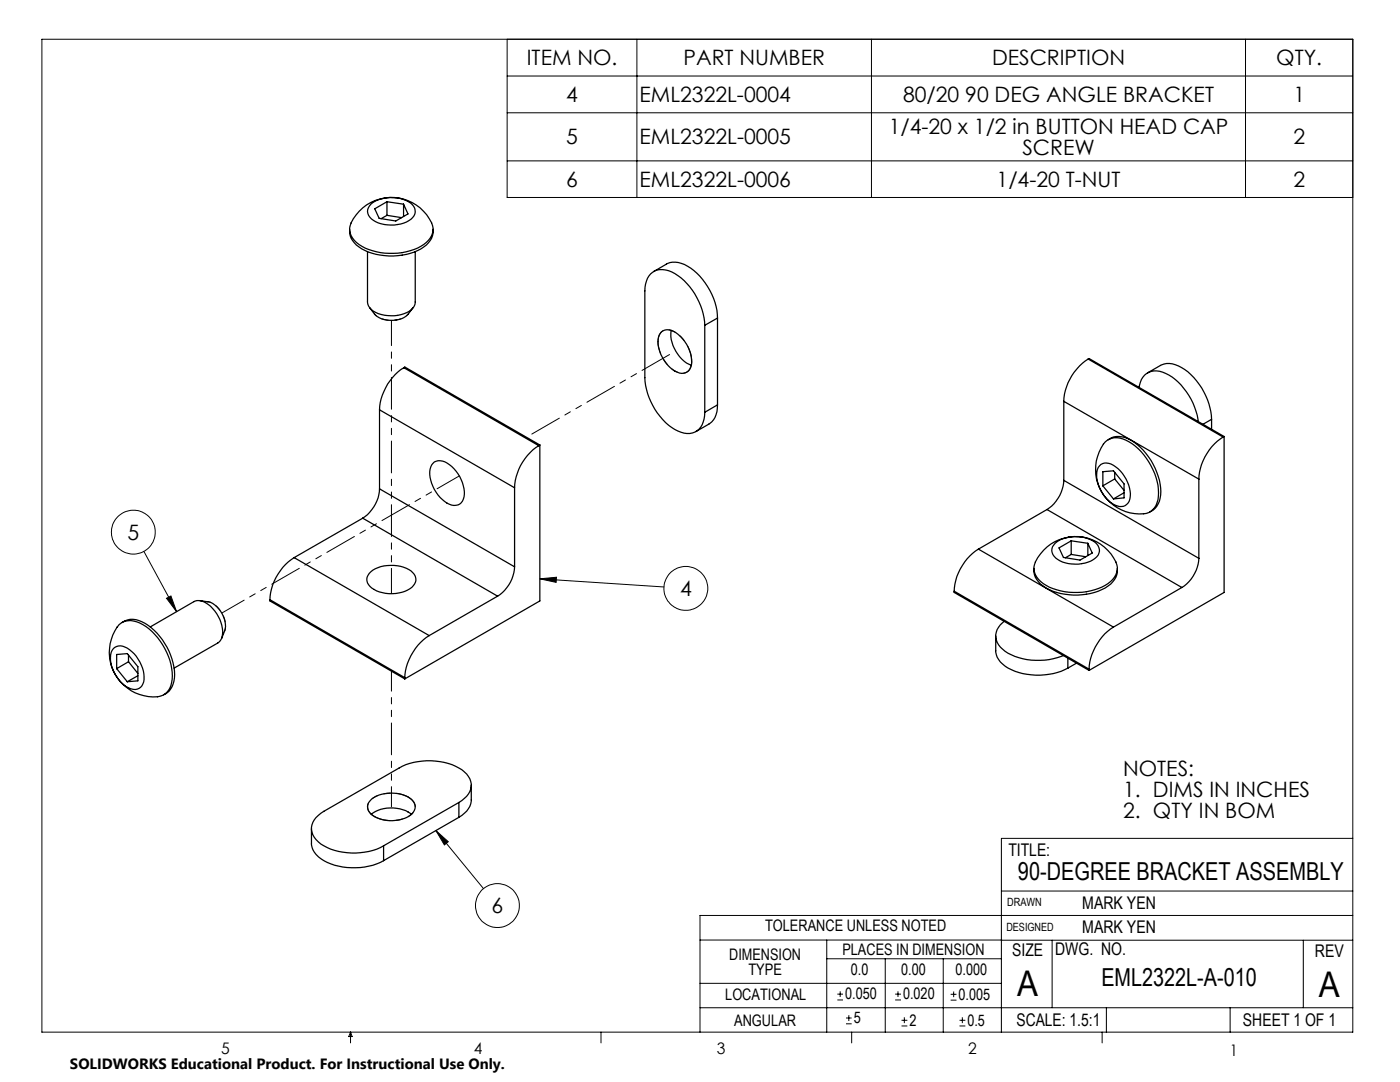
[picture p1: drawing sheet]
<svg xmlns="http://www.w3.org/2000/svg" width="279mm" height="216mm" viewBox="0 0 279 216" stroke-linecap="round" stroke-linejoin="round" font-family="sans-serif">
<g fill="none" stroke="#000" stroke-width=".2">
<path d="M8.4 7.8h261.6v198.2h-261.6zM101.2 7.8v31.6h168.8M101.2 15.2h168.8M127.1 7.8v31.6M173.9 7.8v31.6M248.6 7.8v31.6M101.2 22.5h168.8M101.2 32.1h168.8M28.7 110l6.5 12.1M33.2 119.4l.9-.5 1.1 3.2zM107.7 115.5l3.4-.3-.1 1zM107.7 115.5l24.8 1.6"/>
<path d="M87 165.7l2.5 2.3-.8 .6zM87 165.7l9.5 11.6M199.8 177.8h70.2M270 167.3h-70.2v38.7M139.7 187.6h60.2M139.7 196.2h60.1M165 187.6v18.4M165 191.3h34.8M167.1 199.5h1.1M167.1 198.4h1.1M167.7 197.8v1.1M176.7 191.3v14.7"/>
<path d="M178.6 199.5h1.2M178.6 198.4h1.2M179.2 197.8v1.1M188.2 191.3v14.7M189.7 199.6h1.2M189.7 198.4h1.2M190.3 197.8v1.2M199.8 187.6h70.2M210 187.6v13.5M260.1 187.6v13.5M270 182.7h-130.3v23.3M70 206v2.1"/>
<path d="M70 206l.3 .8h-.7zM119.9 206v2.1M139.7 201.1h130.3M168.8 204.3h1.2M168.8 203.1h1.2M169.4 202.6v1.1M170 206v2.1M179.9 204.7h1.2M179.9 203.6h1.2M180.5 203v1.2M191.5 204.7h1.2M191.5 203.6h1.2"/>
<path d="M192.1 203v1.2M220 206v2.1M220.8 201.1v4.9M245.5 201.1v4.9"/>
<circle cx="26.6" cy="106.2" r="4.4"/>
<circle cx="136.9" cy="117.4" r="4.4"/>
<circle cx="99.3" cy="180.7" r="4.4"/>
</g>
<path d="M33.2 119.4l.9-.5 1.1 3.2zM107.7 115.5l3.4-.3-.1 1zM87 165.7l2.5 2.3-.8 .6z" fill="#000"/>
<g fill="none" stroke="#000" stroke-width=".25">
<path d="M69.8 45.8a3.9 3.9 0 0 0 2.4 3.9 12.7 12.7 0 0 0 12.4-.4 3.7 3.7 0 0 0 1.8-3.5M71.7 42.1a8.8 8.8 0 0 1 14.6 2.9 3.7 3.7 0 0 1-2.3 4.1 12.8 12.8 0 0 1-12.4-.3 3.4 3.4 0 0 1-1.1-5.2zM73.3 50.2v10.1a2.84 2.84 0 0 0 2.2 2.3 6.8 6.8 0 0 0 6.8-1.1l.3-.3 .3-.8v-10.2M74 40.7a6.9 6.9 0 0 1 8.3 .1 1.93 1.93 0 0 1-.7 3.2 7.2 7.2 0 0 1-7.5-.3 1.85 1.85 0 0 1-.1-3zM77.2 40.3l-2.4 1.4 .9 1.9 3.3 .5 2.4-1.4-.9-2M77.2 40.3l3.3 .4M77.2 43l-1.1 .6M77.2 43l3 .4M77.2 40.3v2.7M80.5 40.7v2.5M130.5 54.2l2.5-1.5a4.5 4.5 0 0 1 4.9 .8 13.3 13.3 0 0 1 5.3 10M73.8 61.4a4.3 4.3 0 0 0 2.4 2.2 5.3 5.3 0 0 0 5.3-.9l.9-1.3"/>
<path d="M80.6 73.4a10.5 10.5 0 0 0-4.9 8.4M80.6 73.4l26.9 15.5M80.6 73.4l.2-.2 26.9 15.6M132 66.2a2.59 2.59 0 0 1 3.4 .5 6.8 6.8 0 0 1 2.5 6.5 1.84 1.84 0 0 1-2.8 1.1 7.1 7.1 0 0 1-3.7-7zM133.9 65.9a6.9 6.9 0 0 0 4.1 7M140.7 64.9a13 13 0 0 0-6.6-10.6 3.5 3.5 0 0 0-4.6 .8l-.7 1.6-.1 1.3v17.4a12.9 12.9 0 0 0 6.6 10.6 3.4 3.4 0 0 0 5.2-2.4l.2-1.3M140.7 64.9v17.4M143.2 63.5l-2.5 1.4M143.2 63.5v17.3M217.2 71.6a10.6 10.6 0 0 0-4.9 8.5M217.2 71.6l26.9 15.6M217.2 71.6l.1-.1 27 15.6"/>
<path d="M227.3 77.3a3.4 3.4 0 0 1 5.3-2.8 12.9 12.9 0 0 1 6.5 9.6M229 74.4l2.6-1.5a4.1 4.1 0 0 1 4.2 .4 13 13 0 0 1 6 10.4M75.7 97.5a7.4 7.4 0 0 1-3.3 5.9M75.7 81.8l27 15.5M75.7 97.5l27 15.6M75.7 81.8v15.7M86.4 92.5a2.41 2.41 0 0 1 3.3 .2 7.3 7.3 0 0 1 2.9 6.5 2.04 2.04 0 0 1-3.4 1.2 7.4 7.4 0 0 1-3.4-6.8zM102.7 97.3v15.8M107.5 88.9a10.6 10.6 0 0 0-4.8 8.4M107.7 88.8v31.1l-26.9 15.6M107.7 88.8l-.2 .1M143.2 80.8a4 4 0 0 1-1.7 3.8l-2.6 1.5"/>
<path d="M143.2 80.8l-2.5 1.5M212.3 95.8a7.3 7.3 0 0 1-3.3 5.9M212.3 80.1l27 15.5M212.3 95.8l27 15.6M212.3 80.1v15.7M219.7 92.7a2.89 2.89 0 0 1 3.4 .8 6.6 6.6 0 0 1 2.3 6.5 1.93 1.93 0 0 1-2.9 .8 6.9 6.9 0 0 1-3.5-7.1zM220.1 96.9v-2.8l2.1-.2 2.1 2.7v2.7l-2.1 .3M220.1 96.9l2.1 2.7M220.6 88.2a3.7 3.7 0 0 1 4.7 0 12.8 12.8 0 0 1 5.9 10.8 3.4 3.4 0 0 1-3.9 3.6 8.9 8.9 0 0 1-7.8-5.1 8.9 8.9 0 0 1 1.1-9.3zM221.2 87.7a4.3 4.3 0 0 1 5.2 .6 13 13 0 0 1 5.2 10.5 3.8 3.8 0 0 1-2.1 3.4M222.5 95.6l1.8 2.3M222.5 94.3v1.3"/>
<path d="M222.5 95.6l-2.4 1.3M224.3 98.3l-2.1 1.3M239.3 95.6v15.8M241.8 83.7v2M241.8 83.7l-1.7 1M244.1 87.2a10.8 10.8 0 0 0-4.8 8.4M244.3 87.1v31.1l-27 15.6M244.3 87.1l-.2 .1M39.9 119.8l1.6 .3a5 5 0 0 1 3.3 5.8l-.6 1.5M53.9 119.7l26.9 15.5M53.9 119.7v.2l26.9 15.6M58.7 111.3a10.8 10.8 0 0 0-4.8 8.4"/>
<path d="M58.7 111.3l27 15.5M72.4 103.4l26.9 15.6M72.4 103.4l-13.7 7.9M74 114.1a7.1 7.1 0 0 1 8.4 .2 1.92 1.92 0 0 1-.6 3.2 7.1 7.1 0 0 1-8-.5 1.85 1.85 0 0 1 .2-2.9zM99.3 119l-13.6 7.8M102.7 113.1a7.3 7.3 0 0 1-3.4 5.9M190.4 118l26.9 15.5M190.4 118v.2l26.9 15.6M195.3 109.6a10.8 10.8 0 0 0-4.9 8.4M195.3 109.6l26.9 15.5M206.3 113.4a3.9 3.9 0 0 0 2.5 3.9 12.5 12.5 0 0 0 12.9-.7l.4-.5a3.3 3.3 0 0 0 .9-2.7M208.3 109.8a8.8 8.8 0 0 1 14.6 2.9 3.7 3.7 0 0 1-2.3 4.1 12.8 12.8 0 0 1-12.4-.3 3.4 3.4 0 0 1-1.1-5.2z"/>
<path d="M209 101.7l26.9 15.5M209 101.7l-13.7 7.9M210.6 108.4a6.9 6.9 0 0 1 8.2 .1 1.93 1.93 0 0 1-.6 3.2 7.2 7.2 0 0 1-7.5-.4 1.85 1.85 0 0 1-.1-2.9zM213.8 107.9l-2.5 1.4 .9 1.9 3.3 .6 2.5-1.5-.9-1.9M213.8 107.9l3.3 .5M213.8 110.6l-1.2 .7M213.8 110.6l2.9 .5M213.8 107.9v2.7M217.1 108.4v2.4M235.9 117.2l-13.7 7.9M239.3 111.4a7.5 7.5 0 0 1-3.4 5.8M22.6 129.4a2.31 2.31 0 0 1 3.3 .2 7.2 7.2 0 0 1 2.8 6.5 1.92 1.92 0 0 1-3.1 1.1 6.9 6.9 0 0 1-3.4-7z"/>
<path d="M23.3 133.4v-2.8l2.1-.2 2.1 2.6v2.9l-2.1 .1M23.3 133.4l2.1 2.6M23.7 124.7a3.8 3.8 0 0 1 4.8-.1 12.8 12.8 0 0 1 5.9 10.9 3.4 3.4 0 0 1-3.9 3.6 8.9 8.9 0 0 1-7.8-5.1 8.9 8.9 0 0 1 1-9.3zM24.3 124.2a3.9 3.9 0 0 1 4.7 .2 12.8 12.8 0 0 1 5.8 10.9 3.8 3.8 0 0 1-2.1 3.3M25.6 132l1.9 2.4M25.6 130.7v1.3M25.6 132l-2.3 1.4M27.5 134.8l-2.1 1.2M30 125.1l8.7-5a2.99 2.99 0 0 1 3.3 .9 7 7 0 0 1 2.3 6 1.98 1.98 0 0 1-.8 1.3l-8.8 5M80.8 135.2v.3M85.7 126.8a10.9 10.9 0 0 0-4.9 8.4M198.7 126.9v3a4.5 4.5 0 0 0 3.2 3.7 13.2 13.2 0 0 0 11.2-.3"/>
<path d="M200.4 124a3.4 3.4 0 0 0 .2 6 13 13 0 0 0 11.6 .8M213.1 131.3v2M214.8 132.3l-1.7 1M217.3 133.5v.3M222.2 125.1a10.9 10.9 0 0 0-4.9 8.4M74.2 159.4a7.1 7.1 0 0 1 7.9 .1 2.02 2.02 0 0 1 .7 2 2.02 2.02 0 0 1-1.4 1.5 7 7 0 0 1-7.5-.7 1.85 1.85 0 0 1 .3-2.9zM94.1 156.7v2.9a4.3 4.3 0 0 1-2.5 3.5M62.2 165.3v3a4.2 4.2 0 0 0 2.4 3.4 13.2 13.2 0 0 0 12 0M74.1 162.5a7 7 0 0 1 8 0M76.6 168.8v2.9M91.6 160.1a3.9 3.9 0 0 0 2.3-4.2 6 6 0 0 0-4.5-3.6 13.3 13.3 0 0 0-9.7 .9l-15.1 8.7a3.9 3.9 0 0 0-2.3 4.2 6 6 0 0 0 4.5 3.6 13.3 13.3 0 0 0 9.8-.9M91.6 160.1l-15 8.7"/>
<path d="M91.6 160.1v3M91.6 163.1l-15 8.6"/>
</g>
<path d="M131.3 68.2a2.04 2.04 0 0 1 .9-2.2 2.04 2.04 0 0 1 2.4 .2 6.9 6.9 0 0 1 3.3 7.1 1.88 1.88 0 0 1-2.9 .9 7.3 7.3 0 0 1-3.7-6M81.5 159a2.04 2.04 0 0 1 1.4 1.9 2.04 2.04 0 0 1-1.3 2 6.9 6.9 0 0 1-7.8-.8 1.88 1.88 0 0 1 .6-2.8 7.3 7.3 0 0 1 7.1-.3" fill="none" stroke="#000" stroke-width=".2" stroke-dasharray="6.3 1.3 1.3 1.3 1.3 1.3" stroke-dashoffset="3.9"/>
<path d="M81.5 62.7a5.1 5.1 0 0 1-6.7 0M41.5 120.1a5.1 5.1 0 0 1 3.4 5.7" fill="none" stroke="#000" stroke-width=".2" stroke-dasharray="6.3 1.3 1.3 1.3 1.3 1.3" stroke-dashoffset="5.8"/>
<path d="M44.3 122.3l47.4-27.3" fill="none" stroke="#000" stroke-width=".2" stroke-dasharray="6.3 1.3 1.3 1.3 1.3 1.3" stroke-dashoffset="1.2"/>
<path d="M105.1 87.2l29.6-17.1" fill="none" stroke="#000" stroke-width=".2" stroke-dasharray="6.3 1.3 1.3 1.3 1.3 1.3" stroke-dashoffset="-1.2"/>
<path d="M78.1 63.9v54.5" fill="none" stroke="#000" stroke-width=".2" stroke-dasharray="6.3 1.3 1.3 1.3 1.3 1.3" stroke-dashoffset="1.3"/>
<path d="M78.1 133.9v27.1" fill="none" stroke="#000" stroke-width=".2" stroke-dasharray="6.3 1.3 1.3 1.3 1.3 1.3" stroke-dashoffset="2.3"/>
<g font-size="7.1">
<text x="203" y="198.7">A</text>
<text x="263.2" y="198.9">A</text>
</g>
<g font-size="4.9">
<text x="203.2" y="175.7">90-DEGREE BRACKET ASSEMBLY</text>
<text x="219.8" y="196.7">EML2322L-A-010</text>
</g>
<g font-size="4.2">
<text x="105.1" y="13">ITEM NO.</text>
<text x="136.4" y="13">PART NUMBER</text>
<text x="198" y="13">DESCRIPTION</text>
<text x="254.7" y="13">QTY.</text>
<text x="113" y="20.3">4</text>
<text x="127.6" y="20.3">EML2322L-0004</text>
<text x="180.2" y="20.3">80/20 90 DEG ANGLE BRACKET</text>
<text x="258.1" y="20.3">1</text>
<text x="113" y="28.8">5</text>
<text x="127.6" y="28.8">EML2322L-0005</text>
<text x="177.4" y="26.7">1/4-20 x 1/2 in BUTTON HEAD CAP</text>
<text x="258.1" y="28.8">2</text>
<text x="204" y="30.9">SCREW</text>
<text x="113" y="37.3">6</text>
<text x="127.6" y="37.3">EML2322L-0006</text>
<text x="198.9" y="37.3">1/4-20 T-NUT</text>
<text x="258.1" y="37.3">2</text>
<text x="25.5" y="107.7">5</text>
<text x="135.7" y="118.9">4</text>
<text x="224.2" y="154.8">NOTES:</text>
<text x="224.2" y="158.9">1. DIMS IN INCHES</text>
<text x="224.2" y="163.1">2. QTY IN BOM</text>
<text x="98.1" y="182.2">6</text>
</g>
<g font-size="3.5">
<text x="201.2" y="170.7">TITLE:</text>
<text x="216" y="181.4">MARK YEN</text>
<text x="202" y="190.7">SIZE</text>
<text x="210.6" y="190.6">DWG. NO.</text>
<text x="216" y="186.2">MARK YEN</text>
<text x="262.4" y="190.9">REV</text>
<text x="202.9" y="204.6">SCALE: 1.5:1</text>
<text x="248.1" y="204.6">SHEET 1 OF 1</text>
</g>
<g font-size="3.2">
<text x="152.7" y="185.7">TOLERANCE UNLESS NOTED</text>
<text x="145.5" y="191.5">DIMENSION</text>
<text x="168.1" y="190.5">PLACES IN DIMENSION</text>
<text x="149.4" y="194.6">TYPE</text>
<text x="169.8" y="194.6">0.0</text>
<text x="179.8" y="194.6">0.00</text>
<text x="190.7" y="194.6">0.000</text>
<text x="144.7" y="199.6">LOCATIONAL</text>
<text x="168.7" y="199.4">0.050</text>
<text x="180.2" y="199.4">0.020</text>
<text x="191.3" y="199.5">0.005</text>
<text x="146.5" y="204.6">ANGULAR</text>
<text x="170.4" y="204.2">5</text>
<text x="181.5" y="204.6">2</text>
<text x="193.1" y="204.6">0.5</text>
<text x="44.2" y="210.4">5</text>
<text x="94.6" y="210.3">4</text>
<text x="143.1" y="210.4">3</text>
<text x="193.2" y="210.3">2</text>
<text x="245.4" y="210.6">1</text>
</g>
<text font-size="3" x="14" y="213.3">SOLIDWORKS Educational Product. For Instructional Use Only.</text>
<g font-size="2.3">
<text x="200.8" y="185.7">DESIGNED</text>
<text x="201" y="180.9">DRAWN</text>
</g>
</svg>
